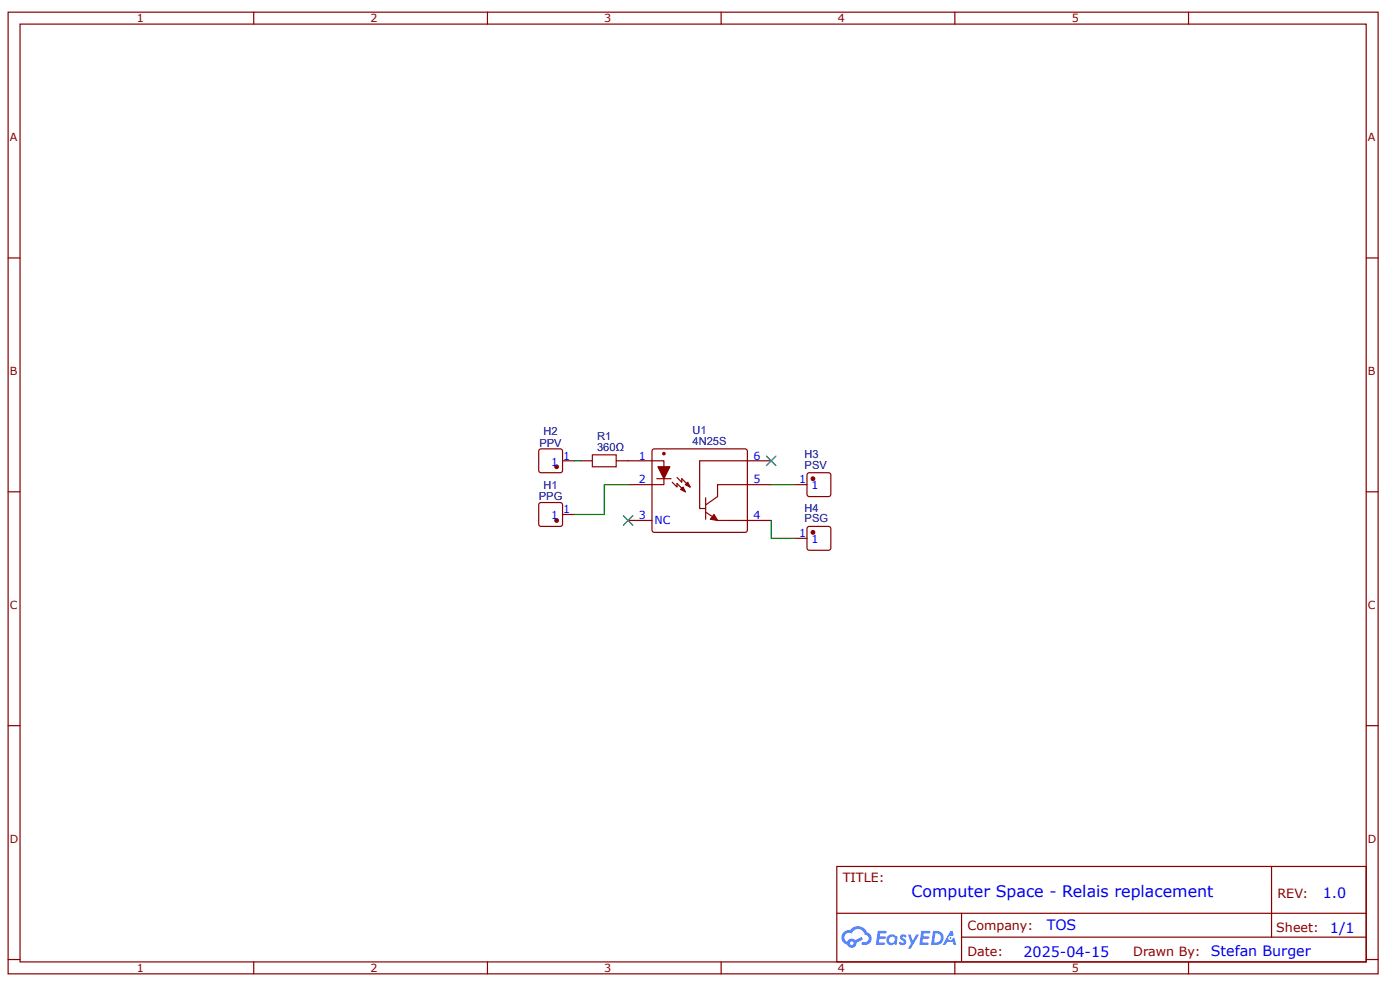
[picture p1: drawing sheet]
<svg xmlns="http://www.w3.org/2000/svg" width="297mm" height="210mm" viewBox="0 0 297 210" stroke-linecap="round" stroke-linejoin="round" font-family="sans-serif">
<g fill="none" stroke="#800" stroke-width=".25">
<path d="M1.7 2.6h290.7v203.9h-290.7zM4.3 5.1h285.5v198.8h-285.5zM53.8 2.6v2.5M103.4 2.6v2.5M153 2.6v2.5M202.6 2.6v2.5M252.1 2.6v2.5M1.7 54.7h2.6M289.8 54.7h2.6M1.7 104.3h2.6M289.8 104.3h2.6M1.7 153.8h2.6"/>
<path d="M289.8 153.8h2.6M177.5 183.7h112.3v20.2h-112.3zM177.6 193.6h112.1M204 198.7h85.7M204 193.6v10.1M269.8 183.7v15M1.7 203.4h2.6M53.8 203.9v2.6M103.4 203.9v2.6M153 203.9v2.6M202.6 203.9v2.6M252.1 203.9v2.6"/>
<path d="M289.8 203.4h2.6"/>
</g>
<g fill="#58f">
<path d="M191.1 198.2l.5-.1 .4 .1 .3 .2-.2 .5a.33 .33 0 0 0-.3-.3 .33 .33 0 0 0-.3 .1v.1a.85 .85 0 0 1 .7 .6 .85 .85 0 0 1-.3 .9l-.7 .1-.6-.4 .4-.4 .5 .3 .2-.1v-.2a.88 .88 0 0 1-.6-1.4z"/>
<path d="M192.6 198.1h.6l.4 1.3 .8-1.3h.6l-1.8 3h-.6l.7-1.1z"/>
<path d="M186.2 197.4h1.7l.2 .1-.1 .3-1.3 .1-.1 .6h1.1l.2 .3-.2 .2h-1.1l-.2 .8h1.3l.1 .3-.1 .2h-1.9z"/>
<path d="M195.5 197.4h1.6l.2 .1v.3l-1.3 .1-.1 .6h1.1l.2 .3-.3 .2h-1.1l-.1 .8h1.2l.1 .3-.1 .2h-1.9z"/>
<path d="M201.6 197.4h.5l.2 .9-.4 .2a.49 .49 0 0 0-.7 .2 .49 .49 0 0 0 .3 .7 .49 .49 0 0 0 .6-.5l.4-.2 .4 1.6h-.6l-.2-.6h-1.2l-.3 .6h-.6z"/>
<path d="M197.9 197.4l-.4 2.9h1a1.51 1.51 0 0 0 1.7-1.5 1.51 1.51 0 0 0-1.8-1.4zM198.4 197.9a1.02 1.02 0 0 1 1.2 1.1 1.02 1.02 0 0 1-1.4 .8z"/>
<path d="M188.5 198.4a1.11 1.11 0 0 0-.3 1.5 1.11 1.11 0 0 0 1.6 .3l.4 .1 .2-1.6-.4-.2a1.01 1.01 0 0 0-1.5-.1zM188.5 199.2a.66 .66 0 0 1 1.3 0 .66 .66 0 0 1-1.3 0z"/>
<path d="M179 197.6a1.58 1.58 0 0 0 .7 2.7 1.01 1.01 0 0 0 1.2 .6 1.01 1.01 0 0 0 .8-1l1.4-.7-.3-.6-1.4 .7a1.02 1.02 0 0 0-1.7 .4 .99 .99 0 0 1-.4-1.4 .99 .99 0 0 1 1.4-.4 1.48 1.48 0 0 1 1.5-.9 1.48 1.48 0 0 1 1.3 1.2 .82 .82 0 0 1 .8 1 .82 .82 0 0 1-1.2 .5l-.3 .2v.3a1.4 1.4 0 0 0 2-.6 1.4 1.4 0 0 0-.9-2 2.19 2.19 0 0 0-3.6-.4l-.8 .1zM180.3 200a.4 .4 0 0 1 .8 0 .4 .4 0 0 1-.8 0z"/>
<circle cx="201.6" cy="198.9" r=".19"/>
</g>
<path d="M133.3 97.7h5M138.5 95.3l.3-.1h19.2l.4 .1 .2 .4v16.7l-.2 .3-.4 .2h-19.2l-.3-.2-.2-.3v-16.7zM158.6 97.7h5M133.3 102.8h5M133.3 110.3h5M158.6 102.8h5M158.6 110.3h5" fill="none" stroke="#800" stroke-width=".25"/>
<path d="M139.6 99h2.5l-1.3 2.5z" fill="#800"/>
<path d="M139.6 99h2.5l-1.3 2.5zM143.6 102.5l1.8 1.8M144.6 101.5l1.8 1.8" fill="none" stroke="#800" stroke-width=".25"/>
<path d="M145.4 102.8l.5-.6 .5 1.1z" fill="#800"/>
<path d="M145.4 102.8l.5-.6 .5 1.1z" fill="none" stroke="#800" stroke-width=".25"/>
<path d="M144.4 103.8l.5-.5 .5 1z" fill="#800"/>
<path d="M139.3 101.5h3.1M142.6 102.2l1 1.1v-.8M143.6 101.2l1 1v-.7M144.4 103.8l.5-.5 .5 1z" fill="none" stroke="#800" stroke-width=".25"/>
<path d="M151.5 109.1l.7 1.2-1.5-.2z" fill="#a00000"/>
<path d="M149.7 105.5v4.6M149.7 108.6l1.5 1M151.5 109.1l.7 1.2-1.5-.2zM152.2 105.3l-2.5 1.8M152.2 110.3h2.6" fill="none" stroke="#a00000" stroke-width=".25"/>
<path d="M138.3 97.7h2.5v5.1h-2.5M158.6 97.7h-10.2v10.1h1.3M152.2 102.8h6.4M154.8 110.3h3.8" fill="none" stroke="#800" stroke-width=".25"/>
<circle cx="140.8" cy="96.2" r=".25" fill="#800"/>
<g fill="none" stroke="#800" stroke-width=".25">
<path d="M123.1 97.7h2.6M130.7 97.7h2.6M114.4 106.7l.4-.2h4l.4 .2 .1 .4v4l-.1 .4-.4 .1h-4l-.4-.1-.1-.4v-4zM152.2 102.8v2.5"/>
<circle cx="140.8" cy="96.2" r=".25"/>
</g>
<path d="M125.7 96.4h5v2.6h-5z" fill="none" stroke="#a00000" stroke-width=".25"/>
<circle cx="118.1" cy="110.3" r=".38" fill="#800"/>
<g fill="none" stroke="#800" stroke-width=".25">
<path d="M114.4 95.3l.4-.1h4l.4 .1 .1 .4v4l-.1 .4-.4 .1h-4l-.4-.1-.1-.4v-4zM119.3 109.1h2.6"/>
<circle cx="118.1" cy="110.3" r=".38"/>
</g>
<circle cx="118.1" cy="99" r=".38" fill="#800"/>
<g fill="none" stroke="#800" stroke-width=".25">
<path d="M119.3 97.7h2.6M171.4 100.4l.3-.2h4.1l.3 .2 .2 .3v4.1l-.2 .3-.3 .2h-4.1l-.3-.2-.2-.3v-4.1z"/>
<circle cx="118.1" cy="99" r=".38"/>
</g>
<circle cx="172.5" cy="101.5" r=".38" fill="#800"/>
<g fill="none" stroke="#800" stroke-width=".25">
<path d="M168.7 102.8h2.5M171.4 111.8l.3-.2h4.1l.3 .2 .2 .3v4.1l-.2 .3-.3 .2h-4.1l-.3-.2-.2-.3v-4.1z"/>
<circle cx="172.5" cy="101.5" r=".38"/>
</g>
<circle cx="172.5" cy="112.9" r=".38" fill="#800"/>
<g fill="none" stroke="#800" stroke-width=".25">
<path d="M168.7 114.1h2.5"/>
<circle cx="172.5" cy="112.9" r=".38"/>
</g>
<path d="M121.9 97.7h1.2M133.3 102.8h-5.1v6.3h-6.3M163.6 110.3v3.8h5.1M163.6 102.8h5.1" fill="none" stroke="#080" stroke-width=".25"/>
<g fill="#000">
<path d="M162.6 96.7l2 2zM164.6 96.7l-2 2z"/>
<path d="M132.2 109.3l2.1 2.1zM134.3 109.3l-2.1 2.1z"/>
</g>
<path d="M162.6 96.7l2 2M164.6 96.7l-2 2M132.2 109.3l2.1 2.1M134.3 109.3l-2.1 2.1" fill="none" stroke="#3c3" stroke-width=".25"/>
<text font-size="3.4" fill="#00f" x="193.4" y="190.2">Computer Space - Relais replacement</text>
<g font-size="3" fill="#00f">
<text x="280.6" y="190.3">1.0</text>
<text x="222.1" y="197.2">TOS</text>
<text x="282.2" y="197.7">1/1</text>
<text x="217.1" y="202.8">2025-04-15</text>
<text x="256.9" y="202.7">Stefan Burger</text>
</g>
<g font-size="2.7" fill="#800">
<text x="178.8" y="187">TITLE:</text>
<text x="271" y="190.3">REV:</text>
<text x="205.3" y="197.2">Company:</text>
<text x="270.8" y="197.6">Sheet:</text>
<text x="205.3" y="202.7">Date:</text>
<text x="240.4" y="202.7">Drawn By:</text>
</g>
<g font-size="2.4" fill="#800">
<text x="29" y="4.7">1</text>
<text x="78.6" y="4.7">2</text>
<text x="128.2" y="4.7">3</text>
<text x="177.8" y="4.7">4</text>
<text x="227.4" y="4.7">5</text>
<text x="2.1" y="29.9">A</text>
<text x="290.2" y="29.9">A</text>
<text x="2.1" y="79.5">B</text>
<text x="290.2" y="79.5">B</text>
<text x="2.1" y="129.1">C</text>
<text x="290.2" y="129.1">C</text>
<text x="2.1" y="178.6">D</text>
<text x="290.2" y="178.6">D</text>
<text x="29" y="206.1">1</text>
<text x="78.6" y="206.1">2</text>
<text x="128.2" y="206.1">3</text>
<text x="177.8" y="206.1">4</text>
<text x="227.4" y="206.1">5</text>
</g>
<g font-size="2.4" fill="#000080">
<text x="114.4" y="94.7">PPV</text>
<text x="115.3" y="92.2">H2</text>
<text x="126.7" y="95.7">360Ω</text>
<text x="126.7" y="93.4">R1</text>
<text x="146.9" y="94.3">4N25S</text>
<text x="146.9" y="92">U1</text>
<text x="170.7" y="99.3">PSV</text>
<text x="170.7" y="97.1">H3</text>
<text x="114.3" y="106.1">PPG</text>
<text x="115.3" y="103.6">H1</text>
<text x="170.7" y="110.7">PSG</text>
<text x="170.7" y="108.4">H4</text>
</g>
<g font-size="2.4" fill="#00f">
<text x="116.9" y="98.7">1</text>
<text x="119.5" y="97.4">1</text>
<text x="135.6" y="97.4">1</text>
<text x="159.8" y="97.4">6</text>
<text x="135.6" y="102.5">2</text>
<text x="159.8" y="102.5">5</text>
<text x="169.6" y="102.5">1</text>
<text x="172.1" y="103.8">1</text>
<text x="116.9" y="110.1">1</text>
<text x="119.5" y="108.8">1</text>
<text x="135.6" y="110.1">3</text>
<text x="138.8" y="111.1">NC</text>
<text x="159.8" y="110.1">4</text>
<text x="169.6" y="113.9">1</text>
<text x="172.1" y="115.1">1</text>
</g>
</svg>
